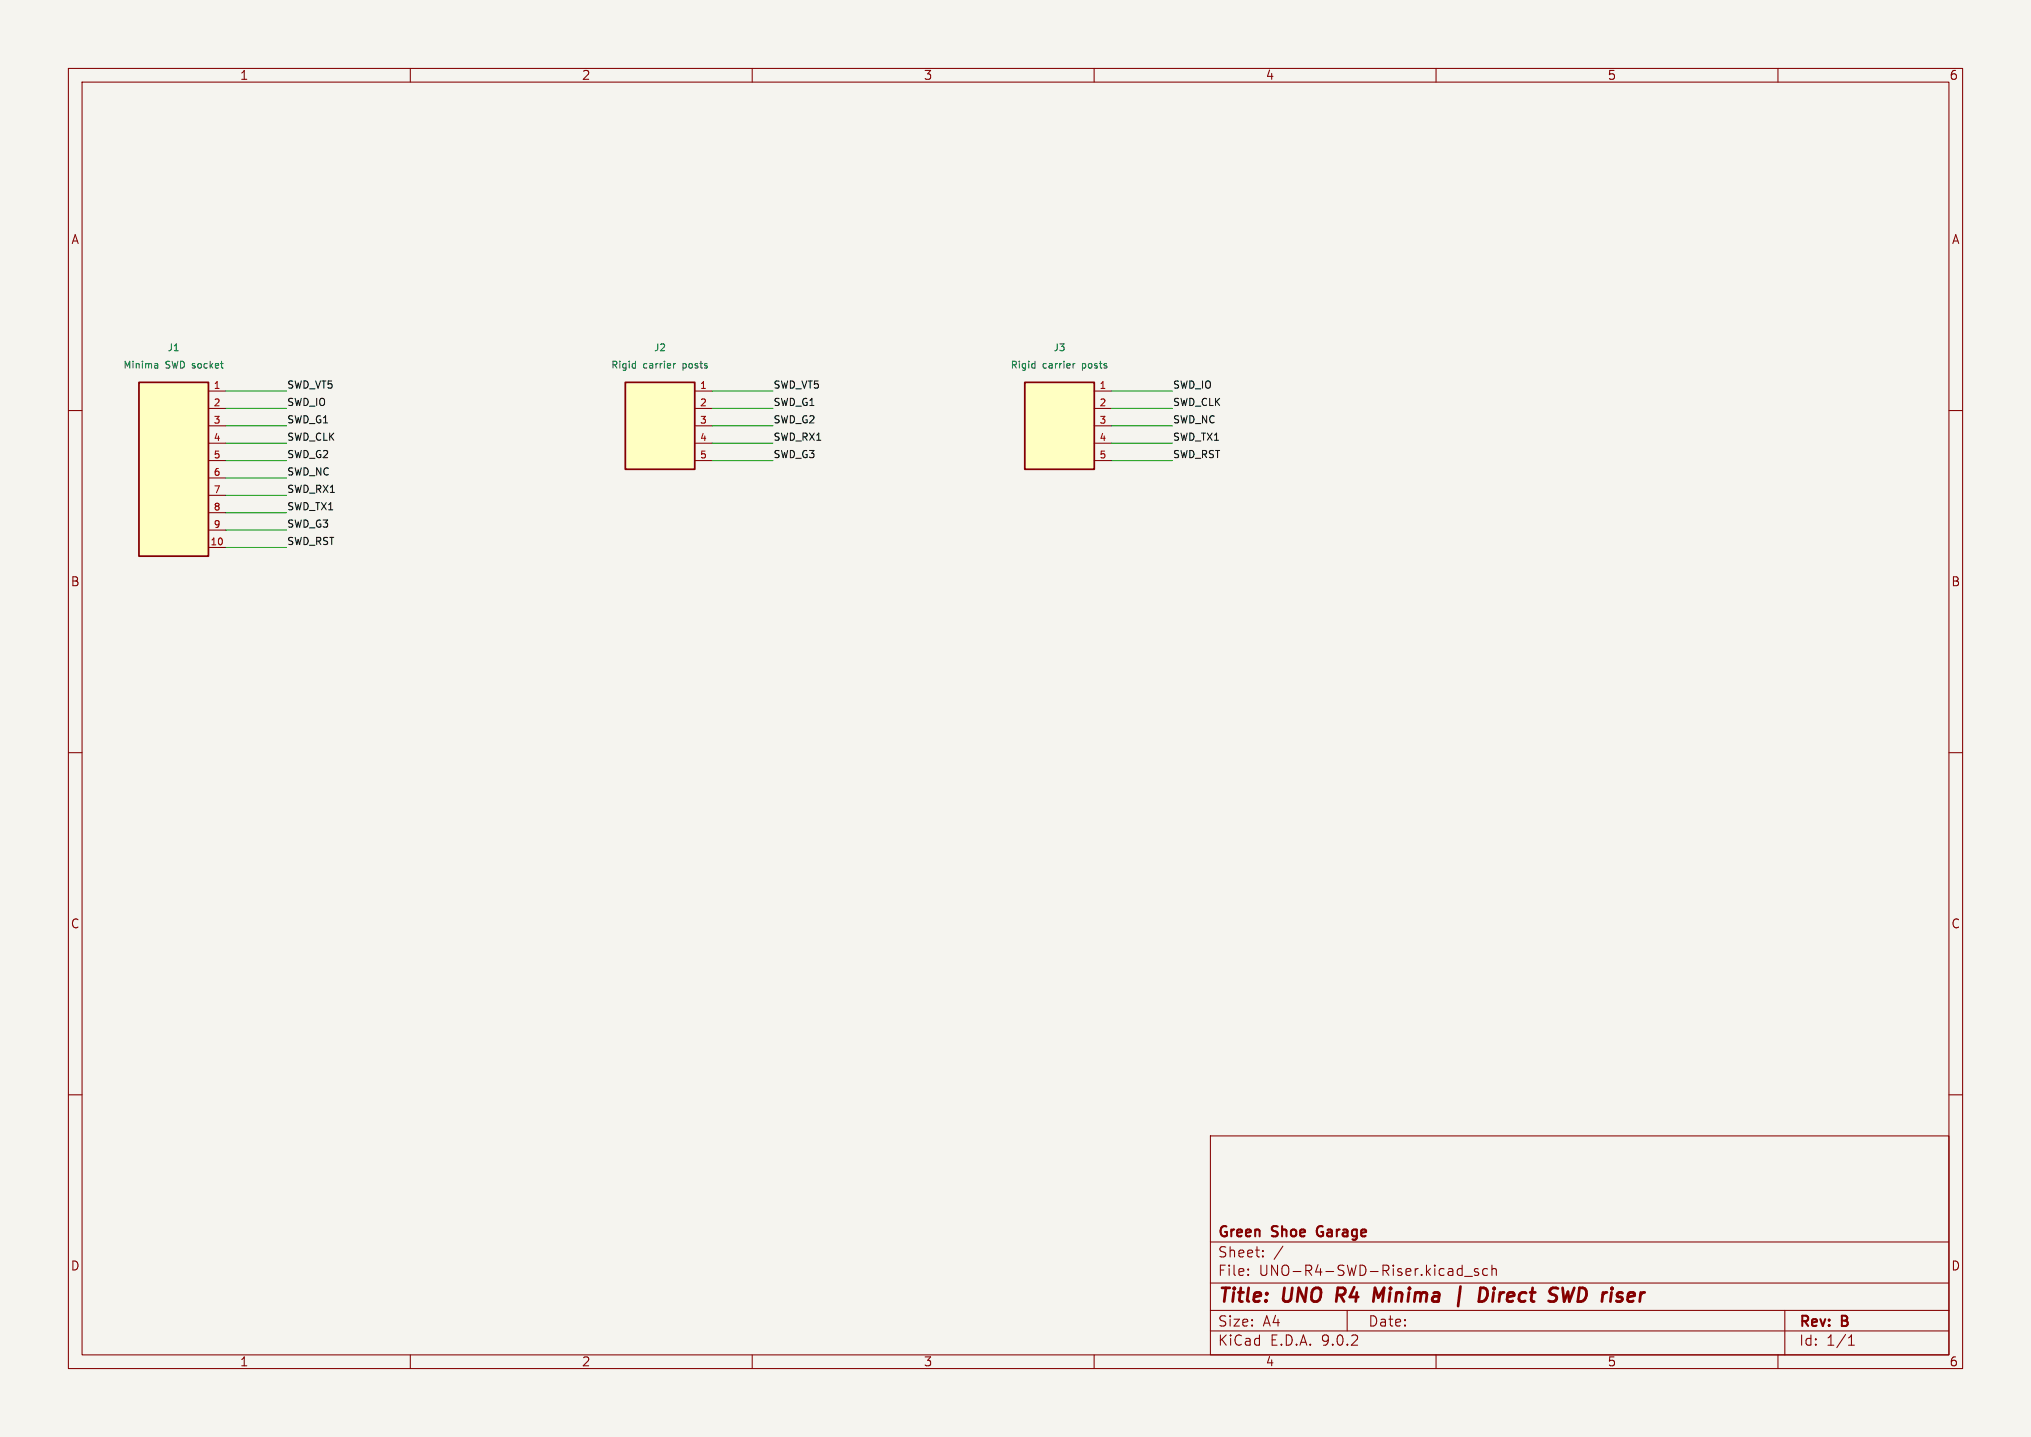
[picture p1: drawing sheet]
<svg xmlns="http://www.w3.org/2000/svg" width="297mm" height="210mm" viewBox="0 0 297 210" stroke-linecap="round" stroke-linejoin="round" font-family="sans-serif">
<path d="M0 0h297v210h-297z" fill="#f5f4ef" stroke="#f5f4ef" stroke-width=".15"/>
<g fill="none" stroke="#840000" stroke-width=".15">
<path d="M10 10h277v190h-277zM12 12h273v186h-273zM60 10v2M110 10v2M160 10v2M210 10v2M260 10v2M10 60h2M285 60h2M10 110h2M285 110h2M10 160h2"/>
<path d="M177 166h108v32h-108zM285 160h2M60 198v2M110 198v2M160 198v2M177 194.5h108M177 191.5h108M177 187.5h108M177 181.5h108M182.5 186.3v.1M182.5 185.5v.1M184.7 183.6v.1"/>
<path d="M184.7 182.8v.1M187.6 182.1l-1.3 2M197 191.5v3M210 198v2M213.7 185.4l.1 .1M213.8 184.9v1.5M213.8 186.3l-.1 .1M214.2 186.5h1.1M216.2 185.5l-.4-.1-.2 .2 .1 .2 .5 .2v.3h-.6M217.5 185.5l-.4-.1-.3 .3v.4l.2 .2h.5M218.2 185.5a.37 .37 0 0 1 .6 .1v.8M218.2 184.9v1.5"/>
<path d="M260 198v2M261 191.5v6.5M270.3 196.6h.9M270.3 195.5l.4-.4v1.5"/>
</g>
<path d="M195.6 188.2l-.2 2M202.4 188.2l-.8 1.4-.5-1.4-.3 2M213.6 188l-.4 2.9M217.3 188.3a1.27 1.27 0 0 1-.1 1.6M218.4 188.9l-.1 1.3M218.5 188.2v.2M218.5 188.2l-.1 .1 .1 .1M218.5 188.2l.1 .1-.1 .1M228.5 188.2l.2 2 .6-1.4 .2 1.4 .7-2" fill="none" stroke="#840000" stroke-width=".4"/>
<path d="M192.7 179.4a1.04 1.04 0 0 0 0 1.1" fill="none" stroke="#840000" stroke-width=".3"/>
<path d="M91.4 55.9h10.2v12.7h-10.2z" fill="#ffffc2"/>
<path d="M91.4 55.9h10.2v12.7h-10.2z" fill="none" stroke="#840000" stroke-width=".25"/>
<path d="M101.6 57.2h2.5M101.6 59.7h2.5M101.6 62.2h2.5M101.6 64.8h2.5M101.6 67.3h2.5" fill="none" stroke="#840000" stroke-width=".15"/>
<path d="M92.8 53.1l.1 .1M92.9 52.8v1M92.9 53.7l-.1 .1M98.5 53.1v.7M98.8 53.1l-.3 .2" fill="none" stroke="#006464" stroke-width=".15"/>
<path d="M149.9 55.9h10.1v12.7h-10.1z" fill="#ffffc2"/>
<path d="M149.9 55.9h10.1v12.7h-10.1z" fill="none" stroke="#840000" stroke-width=".25"/>
<path d="M160 57.2h2.6M160 59.7h2.6M160 62.2h2.6M160 64.8h2.6M160 67.3h2.6" fill="none" stroke="#840000" stroke-width=".15"/>
<path d="M151.2 53.1l.1 .1M151.3 52.8v1M151.3 53.7l-.1 .1M156.9 53.1v.7M157.2 53.1l-.3 .2" fill="none" stroke="#006464" stroke-width=".15"/>
<path d="M20.3 55.9h10.2v25.4h-10.2z" fill="#ffffc2"/>
<path d="M20.3 55.9h10.2v25.4h-10.2z" fill="none" stroke="#840000" stroke-width=".25"/>
<path d="M30.5 57.2h2.5M30.5 59.7h2.5M30.5 62.2h2.5M30.5 64.8h2.5M30.5 67.3h2.5M30.5 69.9h2.5M30.5 72.4h2.5M30.5 74.9h2.5M30.5 77.5h2.5M30.5 80h2.5" fill="none" stroke="#840000" stroke-width=".15"/>
<path d="M22.7 53.1l.3 .1 .1 .6M23.1 53.7l-.4 .1M23.1 53.4h-.4" fill="none" stroke="#006464" stroke-width=".15"/>
<g fill="none" stroke="#009600" stroke-width=".15">
<path d="M33 59.7h8.9M33 57.2h8.9M104.1 59.7h8.9M104.1 57.2h8.9M162.6 59.7h8.8M162.6 57.2h8.8M33 64.8h8.9M33 74.9h8.9M33 72.4h8.9M33 77.5h8.9M33 62.2h8.9M33 67.3h8.9"/>
<path d="M33 69.9h8.9M104.1 64.8h8.9M104.1 62.2h8.9M104.1 67.3h8.9M162.6 64.8h8.8M162.6 62.2h8.8M162.6 67.3h8.8M33 80h8.9"/>
</g>
<g font-size="2.8" fill="#840000">
<text x="178" y="190.9">Title:</text>
<text x="187.7" y="190.9">UNO</text>
<text x="196.3" y="190.9">R4</text>
<text x="202.5" y="190.9">Minima</text>
<text x="215.3" y="190.9">|</text>
<text x="219.5" y="190.9">Direct</text>
<text x="230.6" y="190.9">SWD riser</text>
</g>
<g font-size="2.1" fill="#840000">
<text x="178" y="184">Sheet:</text>
<text x="178" y="181.2">Green</text>
<text x="186.1" y="181.2">Shoe</text>
<text x="193.3" y="181.2">Garage</text>
<text x="178" y="186.7">File:</text>
<text x="184.1" y="186.7">UNO-R4-SWD-Riser.kicad_sch</text>
<text x="178" y="196.9">KiCad</text>
<text x="178" y="194.1">Size:</text>
<text x="184.7" y="194.1">A4</text>
<text x="185.7" y="196.9">E.D.A.</text>
<text x="193.3" y="196.9">9.0.2</text>
<text x="200" y="194.1">Date:</text>
<text x="263" y="194.3">Rev:</text>
<text x="263" y="196.9">Id:</text>
<text x="267.1" y="196.9">1/1</text>
<text x="269.4" y="194.3">B</text>
</g>
<g font-size="1.8" fill="#840000">
<text x="35" y="11.9">1</text>
<text x="85" y="11.9">2</text>
<text x="135" y="11.9">3</text>
<text x="185" y="11.9">4</text>
<text x="235" y="11.9">5</text>
<text x="285" y="11.9">6</text>
<text x="10.3" y="35.9">A</text>
<text x="285.3" y="35.9">A</text>
<text x="10.3" y="85.9">B</text>
<text x="285.3" y="85.9">B</text>
<text x="10.3" y="135.9">C</text>
<text x="285.3" y="135.9">C</text>
<text x="10.3" y="185.9">D</text>
<text x="285.3" y="185.9">D</text>
<text x="35" y="199.9">1</text>
<text x="85" y="199.9">2</text>
<text x="135" y="199.9">3</text>
<text x="185" y="199.9">4</text>
<text x="235" y="199.9">5</text>
<text x="285" y="199.9">6</text>
</g>
<g font-size="1.5" fill="#0f0f0f">
<text x="41.9" y="56.9">SWD_VT5</text>
<text x="41.9" y="59.4">SWD_IO</text>
<text x="113" y="59.4">SWD_G1</text>
<text x="113" y="56.9">SWD_VT5</text>
<text x="171.4" y="59.4">SWD_CLK</text>
<text x="171.4" y="56.9">SWD_IO</text>
<text x="41.9" y="64.5">SWD_CLK</text>
<text x="41.9" y="61.9">SWD_G1</text>
<text x="113" y="64.5">SWD_RX1</text>
<text x="113" y="61.9">SWD_G2</text>
<text x="171.4" y="64.5">SWD_TX1</text>
<text x="171.4" y="61.9">SWD_NC</text>
<text x="41.9" y="69.6">SWD_NC</text>
<text x="41.9" y="67">SWD_G2</text>
<text x="113" y="67">SWD_G3</text>
<text x="171.4" y="67">SWD_RST</text>
<text x="41.9" y="72.1">SWD_RX1</text>
<text x="41.9" y="74.6">SWD_TX1</text>
<text x="41.9" y="77.2">SWD_G3</text>
<text x="41.9" y="79.7">SWD_RST</text>
</g>
<g font-size="1.4" fill="#006464">
<text x="24.4" y="51.5">J1</text>
<text x="95.5" y="51.5">J2</text>
<text x="154" y="51.5">J3</text>
<text x="17.9" y="54.1">Minima</text>
<text x="24.2" y="54.1">SWD socket</text>
<text x="89.3" y="54.1">Rigid</text>
<text x="94.1" y="54.1">carrier</text>
<text x="100" y="54.1">posts</text>
<text x="147.7" y="54.1">Rigid</text>
<text x="152.5" y="54.1">carrier</text>
<text x="158.4" y="54.1">posts</text>
</g>
<g font-size="1.4" fill="#a90000">
<text x="31.1" y="56.9">1</text>
<text x="31.1" y="59.4">2</text>
<text x="102.3" y="56.9">1</text>
<text x="102.3" y="59.4">2</text>
<text x="160.7" y="56.9">1</text>
<text x="160.7" y="59.4">2</text>
<text x="31.1" y="62">3</text>
<text x="31.1" y="64.5">4</text>
<text x="102.3" y="62">3</text>
<text x="102.3" y="64.5">4</text>
<text x="160.7" y="62">3</text>
<text x="160.7" y="64.5">4</text>
<text x="31.1" y="67.1">5</text>
<text x="31.1" y="69.6">6</text>
<text x="102.3" y="67.1">5</text>
<text x="160.7" y="67.1">5</text>
<text x="31.1" y="72.1">7</text>
<text x="31.1" y="74.7">8</text>
<text x="31.1" y="77.2">9</text>
<text x="30.7" y="79.8">10</text>
</g>
</svg>
